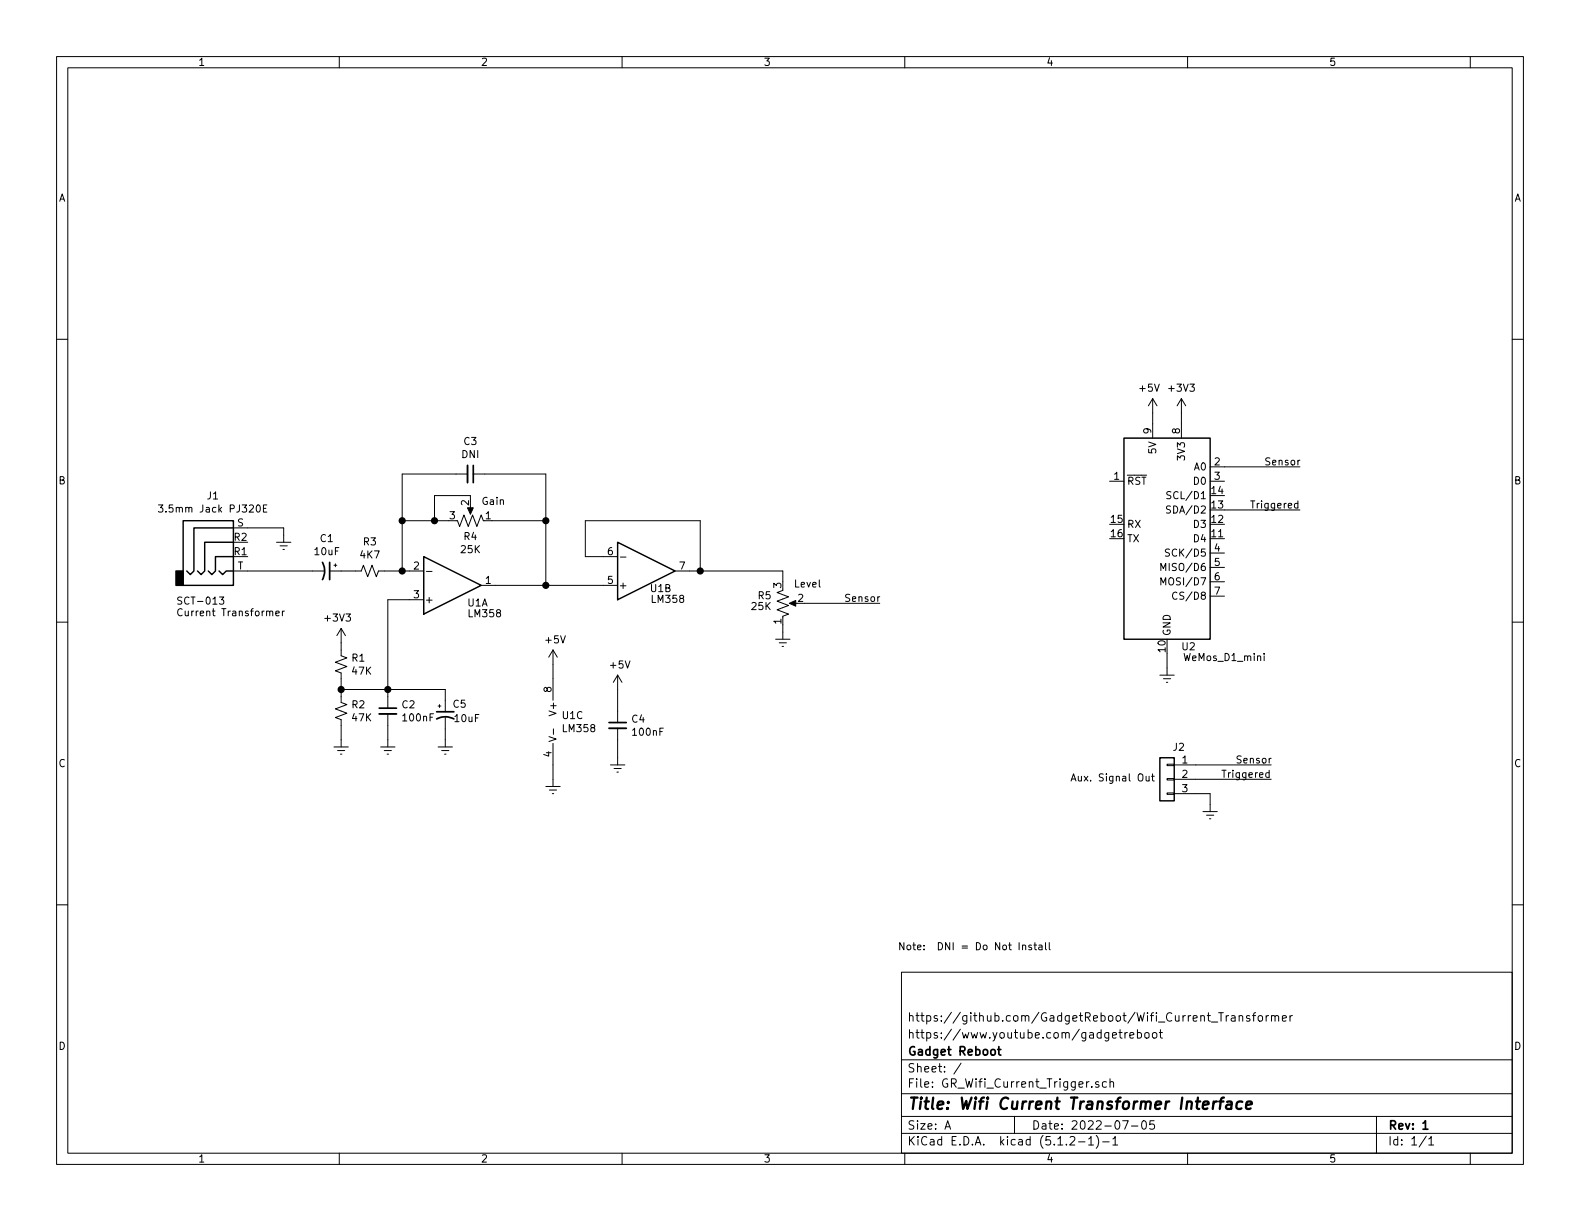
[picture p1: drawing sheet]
EESchema Schematic File Version 4
LIBS:GR_Wifi_Current_Trigger-cache
EELAYER 29 0
EELAYER END
$Descr A 11000 8500
encoding utf-8
Sheet 1 1
Title "Wifi Current Transformer Interface"
Date "2022-07-05"
Rev "1"
Comp "Gadget Reboot"
Comment1 "https://www.youtube.com/gadgetreboot"
Comment2 "https://github.com/GadgetReboot/Wifi_Current_Transformer"
Comment3 ""
Comment4 ""
$EndDescr
$Comp
L MCU_Module:WeMos_D1_mini U2
U 1 1
P 8125 3750
F 0 "U2" H 8275 3000 50  0000 C CNN
F 1 "WeMos_D1_mini" H 8525 2925 50  0000 C CNN
F 2 "Module:WEMOS_D1_mini_light" H 8125 2600 50  0001 C CNN
F 3 "https://wiki.wemos.cc/products:d1:d1_mini#documentation" H 6275 2600 50  0001 C CNN
	1    8125 3750
	1    0    0    -1  
$EndComp
$Comp
L Connector:AudioJack4 J1
U 1 1
P 1525 3775
F 0 "J1" H 1482 4100 50  0000 C CNN
F 1 "3.5mm Jack PJ320E" H 1482 4009 50  0000 C CNN
F 2 "Connector_Audio:Jack_3.5mm_PJ320E_Horizontal" H 1525 3775 50  0001 C CNN
F 3 "~" H 1525 3775 50  0001 C CNN
	1    1525 3775
	1    0    0    -1  
$EndComp
$Comp
L Device:CP1_Small C1
U 1 1
P 2275 3975
F 0 "C1" V 2047 3975 50  0000 C CNN
F 1 "10uF" V 2138 3975 50  0000 C CNN
F 2 "Capacitor_THT:CP_Radial_D5.0mm_P2.50mm" H 2275 3975 50  0001 C CNN
F 3 "~" H 2275 3975 50  0001 C CNN
	1    2275 3975
	0    1    1    0   
$EndComp
$Comp
L Device:R_POT_US R4
U 1 1
P 3275 3625
F 0 "R4" V 3162 3625 50  0000 C CNN
F 1 "25K" V 3071 3625 50  0000 C CNN
F 2 "Potentiometer_THT:Potentiometer_Vishay_T73XX_Horizontal" H 3275 3625 50  0001 C CNN
F 3 "~" H 3275 3625 50  0001 C CNN
	1    3275 3625
	0    1    -1   0   
$EndComp
$Comp
L Device:R_POT_US R5
U 1 1
P 5450 4200
F 0 "R5" H 5375 4150 50  0000 R CNN
F 1 "25K" H 5375 4225 50  0000 R CNN
F 2 "Potentiometer_THT:Potentiometer_Vishay_T73XX_Horizontal" H 5450 4200 50  0001 C CNN
F 3 "~" H 5450 4200 50  0001 C CNN
	1    5450 4200
	1    0    0    1   
$EndComp
$Comp
L Device:R_Small_US R1
U 1 1
P 2375 4625
F 0 "R1" H 2443 4671 50  0000 L CNN
F 1 "47K" H 2443 4580 50  0000 L CNN
F 2 "Resistor_THT:R_Axial_DIN0207_L6.3mm_D2.5mm_P10.16mm_Horizontal" H 2375 4625 50  0001 C CNN
F 3 "~" H 2375 4625 50  0001 C CNN
	1    2375 4625
	1    0    0    -1  
$EndComp
$Comp
L Device:R_Small_US R3
U 1 1
P 2575 3975
F 0 "R3" V 2370 3975 50  0000 C CNN
F 1 "4K7" V 2461 3975 50  0000 C CNN
F 2 "Resistor_THT:R_Axial_DIN0207_L6.3mm_D2.5mm_P10.16mm_Horizontal" H 2575 3975 50  0001 C CNN
F 3 "~" H 2575 3975 50  0001 C CNN
	1    2575 3975
	0    1    1    0   
$EndComp
$Comp
L Device:R_Small_US R2
U 1 1
P 2375 4950
F 0 "R2" H 2443 4996 50  0000 L CNN
F 1 "47K" H 2443 4905 50  0000 L CNN
F 2 "Resistor_THT:R_Axial_DIN0207_L6.3mm_D2.5mm_P10.16mm_Horizontal" H 2375 4950 50  0001 C CNN
F 3 "~" H 2375 4950 50  0001 C CNN
	1    2375 4950
	1    0    0    -1  
$EndComp
$Comp
L Connector_Generic:Conn_01x03 J2
U 1 1
P 8125 5425
F 0 "J2" H 8043 5650 50  0000 C CNN
F 1 "Conn_01x03" H 8205 5376 50  0001 L CNN
F 2 "Connector_PinHeader_2.54mm:PinHeader_1x03_P2.54mm_Vertical" H 8125 5425 50  0001 C CNN
F 3 "~" H 8125 5425 50  0001 C CNN
	1    8125 5425
	-1   0    0    -1  
$EndComp
$Comp
L power:GNDREF #PWR01
U 1 1
P 1975 3725
F 0 "#PWR01" H 1975 3475 50  0001 C CNN
F 1 "GNDREF" H 1980 3552 50  0001 C CNN
F 2 "" H 1975 3725 50  0001 C CNN
F 3 "" H 1975 3725 50  0001 C CNN
	1    1975 3725
	1    0    0    -1  
$EndComp
Wire Wire Line
	1725 3675 1975 3675
Wire Wire Line
	1975 3675 1975 3725
Wire Wire Line
	1725 3975 2175 3975
Wire Wire Line
	2375 3975 2475 3975
Wire Wire Line
	2675 3975 2800 3975
$Comp
L power:GNDREF #PWR06
U 1 1
P 3850 5425
F 0 "#PWR06" H 3850 5175 50  0001 C CNN
F 1 "GNDREF" H 3855 5252 50  0001 C CNN
F 2 "" H 3850 5425 50  0001 C CNN
F 3 "" H 3850 5425 50  0001 C CNN
	1    3850 5425
	1    0    0    -1  
$EndComp
Text Notes 1225 4300 0    50   ~ 0
SCT-013\nCurrent Transformer
$Comp
L Device:C_Small C2
U 1 1
P 2700 4950
F 0 "C2" H 2792 4996 50  0000 L CNN
F 1 "100nF" H 2792 4905 50  0000 L CNN
F 2 "Capacitor_THT:C_Disc_D4.3mm_W1.9mm_P5.00mm" H 2700 4950 50  0001 C CNN
F 3 "~" H 2700 4950 50  0001 C CNN
	1    2700 4950
	1    0    0    -1  
$EndComp
$Comp
L power:GNDREF #PWR03
U 1 1
P 2375 5150
F 0 "#PWR03" H 2375 4900 50  0001 C CNN
F 1 "GNDREF" H 2380 4977 50  0001 C CNN
F 2 "" H 2375 5150 50  0001 C CNN
F 3 "" H 2375 5150 50  0001 C CNN
	1    2375 5150
	1    0    0    -1  
$EndComp
$Comp
L power:+5V #PWR02
U 1 1
P 4300 4800
F 0 "#PWR02" H 4300 4650 50  0001 C CNN
F 1 "+5V" H 4315 4973 50  0000 C CNN
F 2 "" H 4300 4800 50  0001 C CNN
F 3 "" H 4300 4800 50  0001 C CNN
	1    4300 4800
	1    0    0    -1  
$EndComp
Wire Wire Line
	2375 4475 2375 4525
Wire Wire Line
	2375 4725 2375 4800
Wire Wire Line
	2375 5050 2375 5150
Wire Wire Line
	2700 4850 2700 4800
Wire Wire Line
	2700 4800 2375 4800
Connection ~ 2375 4800
Wire Wire Line
	2375 4800 2375 4850
$Comp
L power:GNDREF #PWR04
U 1 1
P 2700 5150
F 0 "#PWR04" H 2700 4900 50  0001 C CNN
F 1 "GNDREF" H 2705 4977 50  0001 C CNN
F 2 "" H 2700 5150 50  0001 C CNN
F 3 "" H 2700 5150 50  0001 C CNN
	1    2700 5150
	1    0    0    -1  
$EndComp
Wire Wire Line
	2700 5150 2700 5050
Wire Wire Line
	2850 4175 2700 4175
Wire Wire Line
	2700 4175 2700 4800
Connection ~ 2700 4800
$Comp
L Device:C_Small C3
U 1 1
P 3275 3300
F 0 "C3" V 3046 3300 50  0000 C CNN
F 1 "DNI" V 3137 3300 50  0000 C CNN
F 2 "Capacitor_THT:C_Disc_D4.3mm_W1.9mm_P5.00mm" H 3275 3300 50  0001 C CNN
F 3 "~" H 3275 3300 50  0001 C CNN
	1    3275 3300
	0    1    1    0   
$EndComp
Text Notes 6250 6625 0    50   ~ 0
Note:  DNI = Do Not Install
Wire Wire Line
	3275 3475 3275 3450
Wire Wire Line
	3800 4075 3450 4075
Wire Wire Line
	3125 3625 3025 3625
Wire Wire Line
	2800 3625 2800 3975
Connection ~ 2800 3975
Wire Wire Line
	2800 3975 2850 3975
Wire Wire Line
	3175 3300 2800 3300
Wire Wire Line
	2800 3300 2800 3625
Connection ~ 2800 3625
Wire Wire Line
	3375 3300 3800 3300
Wire Wire Line
	3800 3300 3800 3625
Connection ~ 3800 3625
Wire Wire Line
	3800 3625 3800 4075
Wire Wire Line
	4200 4075 3800 4075
Connection ~ 3800 4075
Wire Wire Line
	4200 3875 4075 3875
$Comp
L power:GNDREF #PWR08
U 1 1
P 5450 4400
F 0 "#PWR08" H 5450 4150 50  0001 C CNN
F 1 "GNDREF" H 5455 4227 50  0001 C CNN
F 2 "" H 5450 4400 50  0001 C CNN
F 3 "" H 5450 4400 50  0001 C CNN
	1    5450 4400
	1    0    0    -1  
$EndComp
Wire Wire Line
	5450 3975 5450 4050
Wire Wire Line
	5450 4400 5450 4350
$Comp
L power:+5V #PWR09
U 1 1
P 8025 2875
F 0 "#PWR09" H 8025 2725 50  0001 C CNN
F 1 "+5V" H 8000 3050 50  0000 C CNN
F 2 "" H 8025 2875 50  0001 C CNN
F 3 "" H 8025 2875 50  0001 C CNN
	1    8025 2875
	1    0    0    -1  
$EndComp
Wire Wire Line
	8025 2950 8025 2875
$Comp
L power:GNDREF #PWR010
U 1 1
P 8125 4650
F 0 "#PWR010" H 8125 4400 50  0001 C CNN
F 1 "GNDREF" H 8130 4477 50  0001 C CNN
F 2 "" H 8125 4650 50  0001 C CNN
F 3 "" H 8125 4650 50  0001 C CNN
	1    8125 4650
	1    0    0    -1  
$EndComp
Wire Wire Line
	8125 4650 8125 4550
Wire Wire Line
	5600 4200 6125 4200
Text Label 5875 4200 0    50   ~ 0
Sensor
Wire Wire Line
	8525 3250 9050 3250
Text Label 8800 3250 0    50   ~ 0
Sensor
Wire Wire Line
	8525 3550 9050 3550
Text Label 8700 3550 0    50   ~ 0
Triggered
Wire Wire Line
	8325 5325 8850 5325
Text Label 8600 5325 0    50   ~ 0
Sensor
Wire Wire Line
	8325 5425 8850 5425
Text Label 8500 5425 0    50   ~ 0
Triggered
$Comp
L power:GNDREF #PWR011
U 1 1
P 8425 5600
F 0 "#PWR011" H 8425 5350 50  0001 C CNN
F 1 "GNDREF" H 8430 5427 50  0001 C CNN
F 2 "" H 8425 5600 50  0001 C CNN
F 3 "" H 8425 5600 50  0001 C CNN
	1    8425 5600
	1    0    0    -1  
$EndComp
Wire Wire Line
	8325 5525 8425 5525
Wire Wire Line
	8425 5525 8425 5600
Text Notes 7450 5450 0    50   ~ 0
Aux. Signal Out\n
Connection ~ 4875 3975
Wire Wire Line
	4875 3975 5450 3975
Wire Wire Line
	4875 3975 4800 3975
Wire Wire Line
	4875 3625 4875 3975
Wire Wire Line
	4075 3875 4075 3625
Wire Wire Line
	4075 3625 4875 3625
$Comp
L power:GNDREF #PWR07
U 1 1
P 4300 5275
F 0 "#PWR07" H 4300 5025 50  0001 C CNN
F 1 "GNDREF" H 4305 5102 50  0001 C CNN
F 2 "" H 4300 5275 50  0001 C CNN
F 3 "" H 4300 5275 50  0001 C CNN
	1    4300 5275
	1    0    0    -1  
$EndComp
$Comp
L Device:C_Small C4
U 1 1
P 4300 5050
F 0 "C4" H 4392 5096 50  0000 L CNN
F 1 "100nF" H 4392 5005 50  0000 L CNN
F 2 "Capacitor_THT:C_Disc_D4.3mm_W1.9mm_P5.00mm" H 4300 5050 50  0001 C CNN
F 3 "~" H 4300 5050 50  0001 C CNN
	1    4300 5050
	1    0    0    -1  
$EndComp
$Comp
L Amplifier_Operational:LM358 U1
U 1 1
P 3150 4075
F 0 "U1" H 3325 4200 50  0000 C CNN
F 1 "LM358" H 3375 4275 50  0000 C CNN
F 2 "Package_DIP:DIP-8_W7.62mm" H 3150 4075 50  0001 C CNN
F 3 "http://www.ti.com/lit/ds/symlink/lm2904-n.pdf" H 3150 4075 50  0001 C CNN
	1    3150 4075
	1    0    0    1   
$EndComp
$Comp
L Amplifier_Operational:LM358 U1
U 2 1
P 4500 3975
F 0 "U1" H 4600 4100 50  0000 C CNN
F 1 "LM358" H 4650 4175 50  0000 C CNN
F 2 "Package_DIP:DIP-8_W7.62mm" H 4500 3975 50  0001 C CNN
F 3 "http://www.ti.com/lit/ds/symlink/lm2904-n.pdf" H 4500 3975 50  0001 C CNN
	2    4500 3975
	1    0    0    1   
$EndComp
$Comp
L Amplifier_Operational:LM358 U1
U 3 1
P 3950 5025
F 0 "U1" H 3908 5071 50  0000 L CNN
F 1 "LM358" H 3908 4980 50  0000 L CNN
F 2 "Package_DIP:DIP-8_W7.62mm" H 3950 5025 50  0001 C CNN
F 3 "http://www.ti.com/lit/ds/symlink/lm2904-n.pdf" H 3950 5025 50  0001 C CNN
	3    3950 5025
	1    0    0    -1  
$EndComp
$Comp
L power:+5V #PWR0101
U 1 1
P 3850 4625
F 0 "#PWR0101" H 3850 4475 50  0001 C CNN
F 1 "+5V" H 3865 4798 50  0000 C CNN
F 2 "" H 3850 4625 50  0001 C CNN
F 3 "" H 3850 4625 50  0001 C CNN
	1    3850 4625
	1    0    0    -1  
$EndComp
Wire Wire Line
	3850 5325 3850 5425
Wire Wire Line
	3850 4625 3850 4725
Wire Wire Line
	4300 5150 4300 5275
Wire Wire Line
	3425 3625 3800 3625
Wire Wire Line
	3275 3450 3025 3450
Wire Wire Line
	3025 3450 3025 3625
Connection ~ 3025 3625
Wire Wire Line
	3025 3625 2800 3625
Text Notes 3350 3525 0    50   ~ 0
Gain
Text Notes 5525 4100 0    50   ~ 0
Level
$Comp
L Device:CP1_Small C5
U 1 1
P 3100 4975
F 0 "C5" H 3200 5050 50  0000 C CNN
F 1 "10uF" H 3250 4950 50  0000 C CNN
F 2 "Capacitor_THT:CP_Radial_D5.0mm_P2.50mm" H 3100 4975 50  0001 C CNN
F 3 "~" H 3100 4975 50  0001 C CNN
	1    3100 4975
	1    0    0    -1  
$EndComp
$Comp
L power:GNDREF #PWR05
U 1 1
P 3100 5150
F 0 "#PWR05" H 3100 4900 50  0001 C CNN
F 1 "GNDREF" H 3105 4977 50  0001 C CNN
F 2 "" H 3100 5150 50  0001 C CNN
F 3 "" H 3100 5150 50  0001 C CNN
	1    3100 5150
	1    0    0    -1  
$EndComp
Wire Wire Line
	3100 5150 3100 5075
Wire Wire Line
	3100 4875 3100 4800
Wire Wire Line
	3100 4800 2700 4800
$Comp
L power:+3V3 #PWR?
U 1 1
P 2375 4475
F 0 "#PWR?" H 2375 4325 50  0001 C CNN
F 1 "+3V3" H 2350 4650 50  0000 C CNN
F 2 "" H 2375 4475 50  0001 C CNN
F 3 "" H 2375 4475 50  0001 C CNN
	1    2375 4475
	1    0    0    -1  
$EndComp
$Comp
L power:+3V3 #PWR?
U 1 1
P 8225 2875
F 0 "#PWR?" H 8225 2725 50  0001 C CNN
F 1 "+3V3" H 8225 3050 50  0000 C CNN
F 2 "" H 8225 2875 50  0001 C CNN
F 3 "" H 8225 2875 50  0001 C CNN
	1    8225 2875
	1    0    0    -1  
$EndComp
Wire Wire Line
	8225 2875 8225 2950
Wire Wire Line
	4300 4800 4300 4950
$EndSCHEMATC
